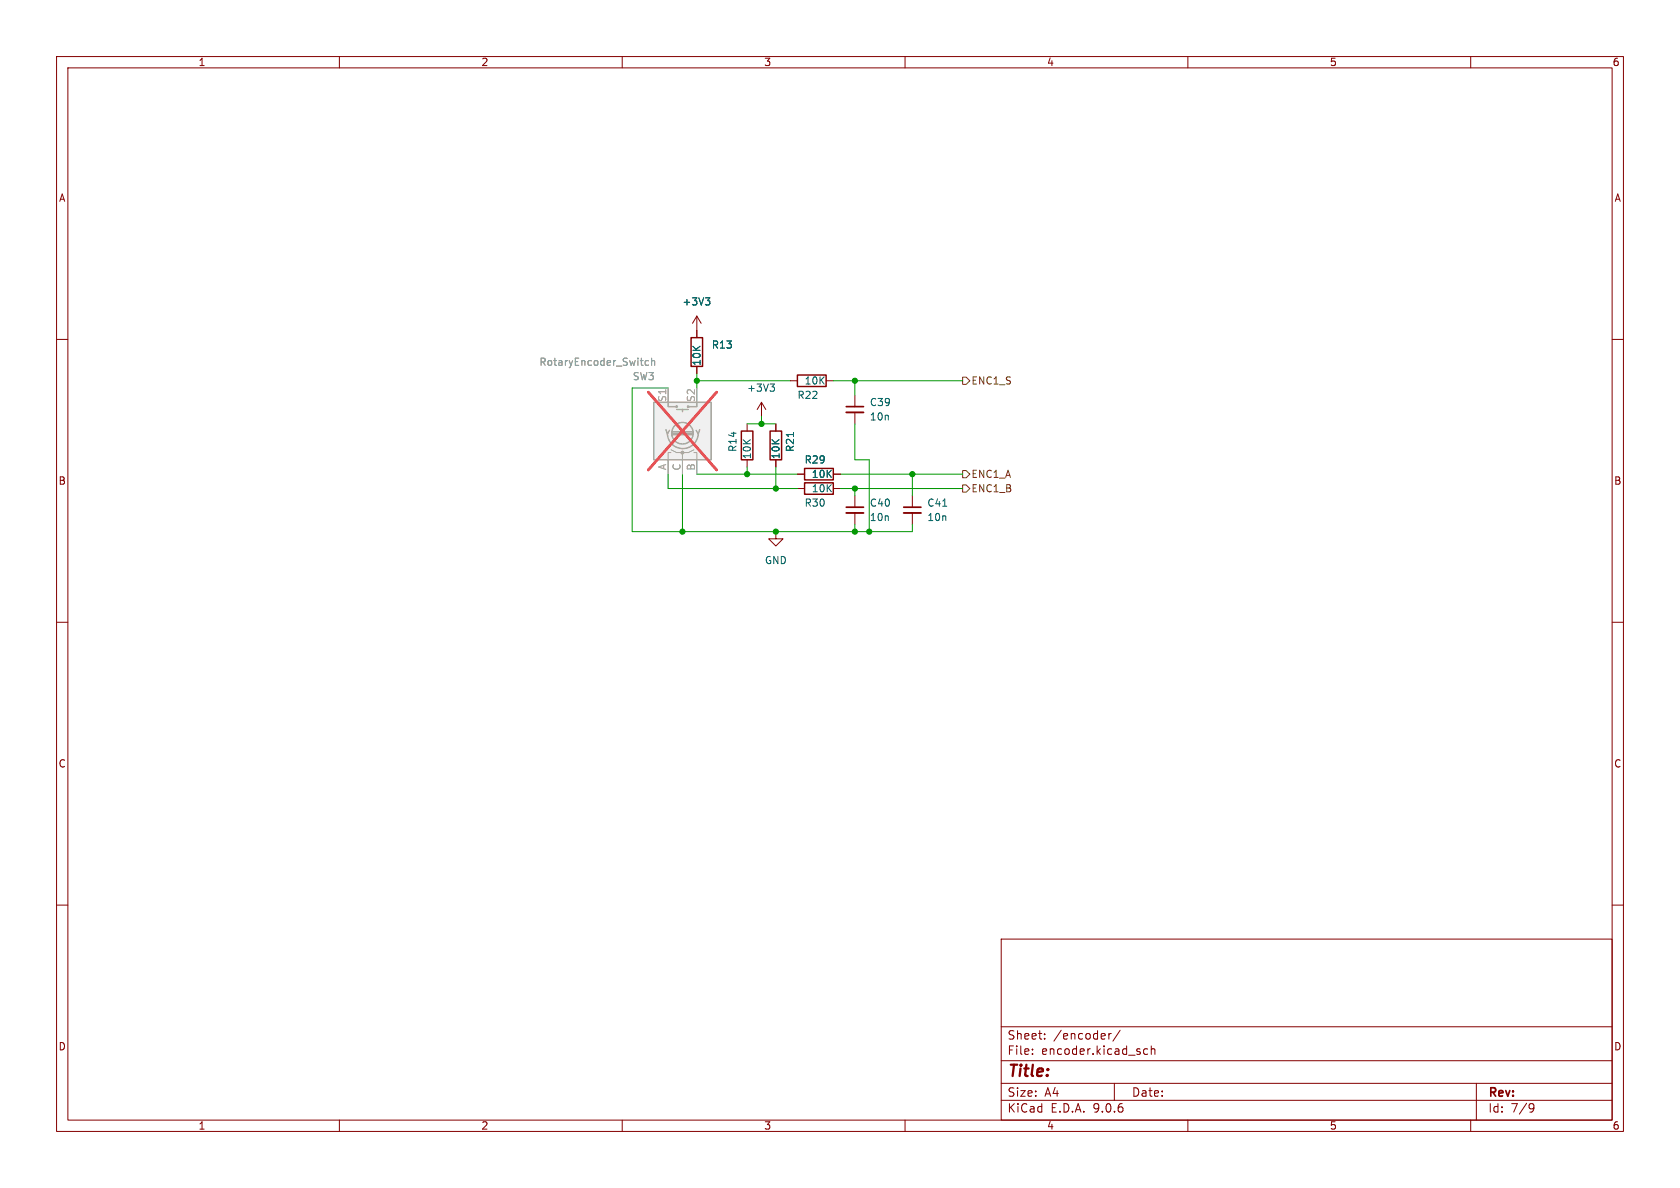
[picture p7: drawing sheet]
<svg xmlns="http://www.w3.org/2000/svg" width="297mm" height="210mm" viewBox="0 0 297 210" stroke-linecap="round" stroke-linejoin="round" font-family="sans-serif">
<g fill="none" stroke="#840000" stroke-width=".18">
<path d="M10 10h277v190h-277zM12 12h273v186h-273zM60 10v2M110 10v2M160 10v2M210 10v2M260 10v2M123.2 55.9v3.8M123.2 55.9l-.8 1.3M123.2 55.9l.8 1.3M10 60h2M123.2 64.8v1.2"/>
<path d="M132.1 74.9v1.3M134.6 71.1l-.7 1.3M134.6 71.1l.8 1.3M134.6 71.1v2.6M137.2 74.9v1.3M139.7 67.3h1.3M146 67.3h1.3M151.1 69.9v2M151.1 72.9v2M285 60h2M132.1 81.3v1.3M137.2 94v1.3h1.2l-1.2 1.2-1.3-1.2h1.3"/>
<path d="M137.2 81.3v1.3M141 83.8h1.2M147.3 83.8h1.3M151.1 87.6v2.1M151.1 90.7v2M161.3 87.6v2.1M161.3 90.7v2M10 110h2M285 110h2M10 160h2M177 166h108v32h-108zM285 160h2"/>
<path d="M60 198v2M110 198v2M160 198v2M177 194.5h108M177 191.5h108M177 187.5h108M177 181.5h108M182.5 186.3v.1M182.5 185.5v.1M184.7 183.6v.1M184.7 182.8v.1M196 182.7v1"/>
<path d="M196.5 182.7l-.3 .1-.2 .2M197 191.5v3M198 182.1l-1.3 2M202.9 185.5l-.4-.1-.3 .3v.4l.1 .2h.6M203.5 185.5l.2-.1 .4 .1 .1 .9M203.5 184.9v1.5M210 198v2M260 198v2M261 191.5v6.5M270.6 195.1l.5 .1a.99 .99 0 0 1-.4 1.4h-.2M271.2 195.7l-.3 .3h-.3"/>
</g>
<path d="M122.2 59.7h2v5.1h-2zM131.1 76.2h2v5.1h-2zM136.1 76.2h2.1v5.1h-2.1zM141 66.3h5v2h-5zM142.2 82.8h5.1v2h-5.1z" fill="none" stroke="#840000" stroke-width=".25"/>
<path d="M124.7 52.6h.8l-.4 .5M125.2 53.1l.3 .3v.3l-.3 .2M136.1 67.9h.8l-.4 .5M136.7 68.4l.2 .2v.3l-.2 .3M140.3 76.5v.7M166.7 89.5h.7" fill="none" stroke="#006464" stroke-width=".18"/>
<path d="M149.6 71.9h3.1M149.6 89.7h3.1M159.8 89.7h3" fill="none" stroke="#840000" stroke-width=".3"/>
<path d="M149.6 72.9h3.1M149.6 90.7h3.1M159.8 90.7h3" fill="none" stroke="#840000" stroke-width=".33"/>
<path d="M115.6 71.1h10.1v10.2h-10.1z" fill="#f0f0f0"/>
<g fill="none" stroke="#a1a1a1" stroke-width=".25">
<path d="M115.6 71.1h10.1v10.2h-10.1zM117.7 75.9l.3 .8 .4-.6M118 76.6a2.73 2.73 0 0 0 2.7 2.7 2.73 2.73 0 0 0 2.7-2.7M118.1 71.1v.8h1.5M118.9 76.8h3.5M118.9 76.6h3.5M118.9 76.3h3.5M119.6 72.4h2.1M120.6 72.4v.4M123.2 71.1v.8h-1.5M123.7 75.9l-.3 .8-.3-.6"/>
<circle cx="119.6" cy="71.9" r=".13"/>
<circle cx="120.6" cy="76.6" r="1.9"/>
<circle cx="121.7" cy="71.9" r=".13"/>
</g>
<path d="M118.1 68.6v2.5M118.6 79.5l1 .5h1v.5M122.7 79.5l-1 .5h-1.1v3.8M118.6 80h-.5v3.8M122.7 80h.5v3.8" fill="none" stroke="#a1a1a1" stroke-width=".18"/>
<circle cx="120.6" cy="80" r=".25" fill="#a1a1a1" stroke="#a1a1a1" stroke-width=".18"/>
<path d="M114.7 63.8l-.4-.1-.3 .3 .2 .5h.5M115.2 63.9l.2-.2 .3 .1v.8M115.2 63.3v1.3" fill="none" stroke="#989898" stroke-width=".18"/>
<path d="M114.6 69.3l12.1 13.8M126.7 69.3l-12.1 13.8" fill="none" stroke="#e65255" stroke-width=".46"/>
<path d="M142.2 85.3h5.1v2.1h-5.1z" fill="none" stroke="#840000" stroke-width=".25"/>
<path d="M123.2 58.4v1.3M123.2 64.8v1.2M137.2 74.9v1.3M137.2 81.3v1.3M141 86.4h1.2M141 83.8h1.2M147.3 86.4h1.3M147.3 83.8h1.3" fill="none" stroke="#840000" stroke-width=".18"/>
<path d="M170.2 66.7h.6l.6 .6-.6 .6h-.6zM170.2 85.7h.6l.6 .7-.6 .6h-.6zM170.2 83.2h.6l.6 .6-.6 .7h-.6z" fill="none" stroke="#725600" stroke-width=".18"/>
<g fill="none" stroke="#009600" stroke-width=".18">
<path d="M118.1 68.6h-6.3v25.4h49.5v-1.3M123.2 67.3h16.5M123.2 66v2.6M132.1 74.9h5.1M134.6 73.7v1.2M147.3 67.3h22.9M151.1 67.3v2.6M151.1 74.9v6.4h2.6v12.7M118.1 83.8v2.6h22.9M120.6 83.8v10.2M123.2 83.8h17.8M132.1 82.6v1.2"/>
<path d="M137.2 82.6v3.8M148.6 83.8h21.6M148.6 86.4h21.6M151.1 86.4v1.2M151.1 92.7v1.3M161.3 83.8v3.8"/>
</g>
<path d="M124.7 52.6h.8l-.4 .5M125.2 53.1l.3 .3v.3l-.3 .2M140.3 76.5v.7" fill="none" stroke="#006464" stroke-width=".18"/>
<g fill="#009600" stroke="#009600" stroke-width=".18">
<circle cx="137.2" cy="86.4" r=".46"/>
<circle cx="137.2" cy="94" r=".46"/>
<circle cx="120.6" cy="94" r=".46"/>
<circle cx="132.1" cy="83.8" r=".46"/>
<circle cx="151.1" cy="94" r=".46"/>
<circle cx="123.2" cy="67.3" r=".46"/>
<circle cx="134.6" cy="74.9" r=".46"/>
<circle cx="151.1" cy="86.4" r=".46"/>
<circle cx="153.7" cy="94" r=".46"/>
<circle cx="151.1" cy="67.3" r=".46"/>
<circle cx="161.3" cy="83.8" r=".46"/>
</g>
<text font-size="2.8" fill="#840000" x="178" y="190.9">Title:</text>
<g font-size="2.1" fill="#840000">
<text x="178" y="184">Sheet:</text>
<text x="186.2" y="184">/encoder/</text>
<text x="178" y="186.7">File:</text>
<text x="184.1" y="186.7">encoder.kicad_sch</text>
<text x="178" y="196.9">KiCad</text>
<text x="178" y="194.1">Size:</text>
<text x="184.7" y="194.1">A4</text>
<text x="185.7" y="196.9">E.D.A.</text>
<text x="193.3" y="196.9">9.0.6</text>
<text x="200" y="194.1">Date:</text>
<text x="263" y="194.3">Rev:</text>
<text x="263" y="196.9">Id:</text>
<text x="267.1" y="196.9">7/9</text>
</g>
<g font-size="1.8" fill="#840000">
<text x="35" y="11.9">1</text>
<text x="85" y="11.9">2</text>
<text x="135" y="11.9">3</text>
<text x="185" y="11.9">4</text>
<text x="235" y="11.9">5</text>
<text x="285" y="11.9">6</text>
<text x="10.3" y="35.9">A</text>
<text x="285.3" y="35.9">A</text>
<text x="10.3" y="85.9">B</text>
<text x="285.3" y="85.9">B</text>
<text x="10.3" y="135.9">C</text>
<text x="285.3" y="135.9">C</text>
<text x="10.3" y="185.9">D</text>
<text x="285.3" y="185.9">D</text>
<text x="35" y="199.9">1</text>
<text x="85" y="199.9">2</text>
<text x="135" y="199.9">3</text>
<text x="185" y="199.9">4</text>
<text x="235" y="199.9">5</text>
<text x="285" y="199.9">6</text>
</g>
<g font-size="1.8" fill="#006464">
<text x="120.5" y="54.2">+3V3</text>
<text x="124.1" y="64.8" transform="rotate(-90 124.1 64.8)">10K</text>
<text x="125.7" y="61.8">R13</text>
<text x="132" y="69.4">+3V3</text>
<text x="140.9" y="70.7">R22</text>
<text x="142.1" y="68.2">10K</text>
<text x="153.7" y="72">C39</text>
<text x="153.7" y="74.5">10n</text>
<text x="130.4" y="80" transform="rotate(-90 130.4 80)">R14</text>
<text x="132.9" y="81.3" transform="rotate(-90 132.9 81.3)">10K</text>
<text x="138" y="81.3" transform="rotate(-90 138 81.3)">10K</text>
<text x="140.6" y="80" transform="rotate(-90 140.6 80)">R21</text>
<text x="142.1" y="82.1">R29</text>
<text x="142.1" y="89.8">R30</text>
<text x="143.4" y="84.7">10K</text>
<text x="143.4" y="87.2">10K</text>
<text x="153.7" y="89.8">C40</text>
<text x="163.8" y="89.8">C41</text>
<text x="153.7" y="92.3">10n</text>
<text x="163.8" y="92.3">10n</text>
<text x="135.1" y="99.9">GND</text>
</g>
<g font-size="1.8" fill="#989898">
<text x="95.3" y="64.9">RotaryEncoder_Switch</text>
<text x="111.8" y="67.4">SW3</text>
</g>
<g font-size="1.8" fill="#aaa">
<text x="117.9" y="71.2" transform="rotate(-90 117.9 71.2)">S1</text>
<text x="122.9" y="71.2" transform="rotate(-90 122.9 71.2)">S2</text>
<text x="117.9" y="83.2" transform="rotate(-90 117.9 83.2)">A</text>
<text x="120.4" y="83.3" transform="rotate(-90 120.4 83.3)">C</text>
<text x="122.9" y="83.3" transform="rotate(-90 122.9 83.3)">B</text>
</g>
<g font-size="1.8" fill="#725600">
<text x="171.6" y="68.2">ENC1_S</text>
<text x="171.6" y="87.2">ENC1_B</text>
<text x="171.6" y="84.7">ENC1_A</text>
</g>
</svg>
